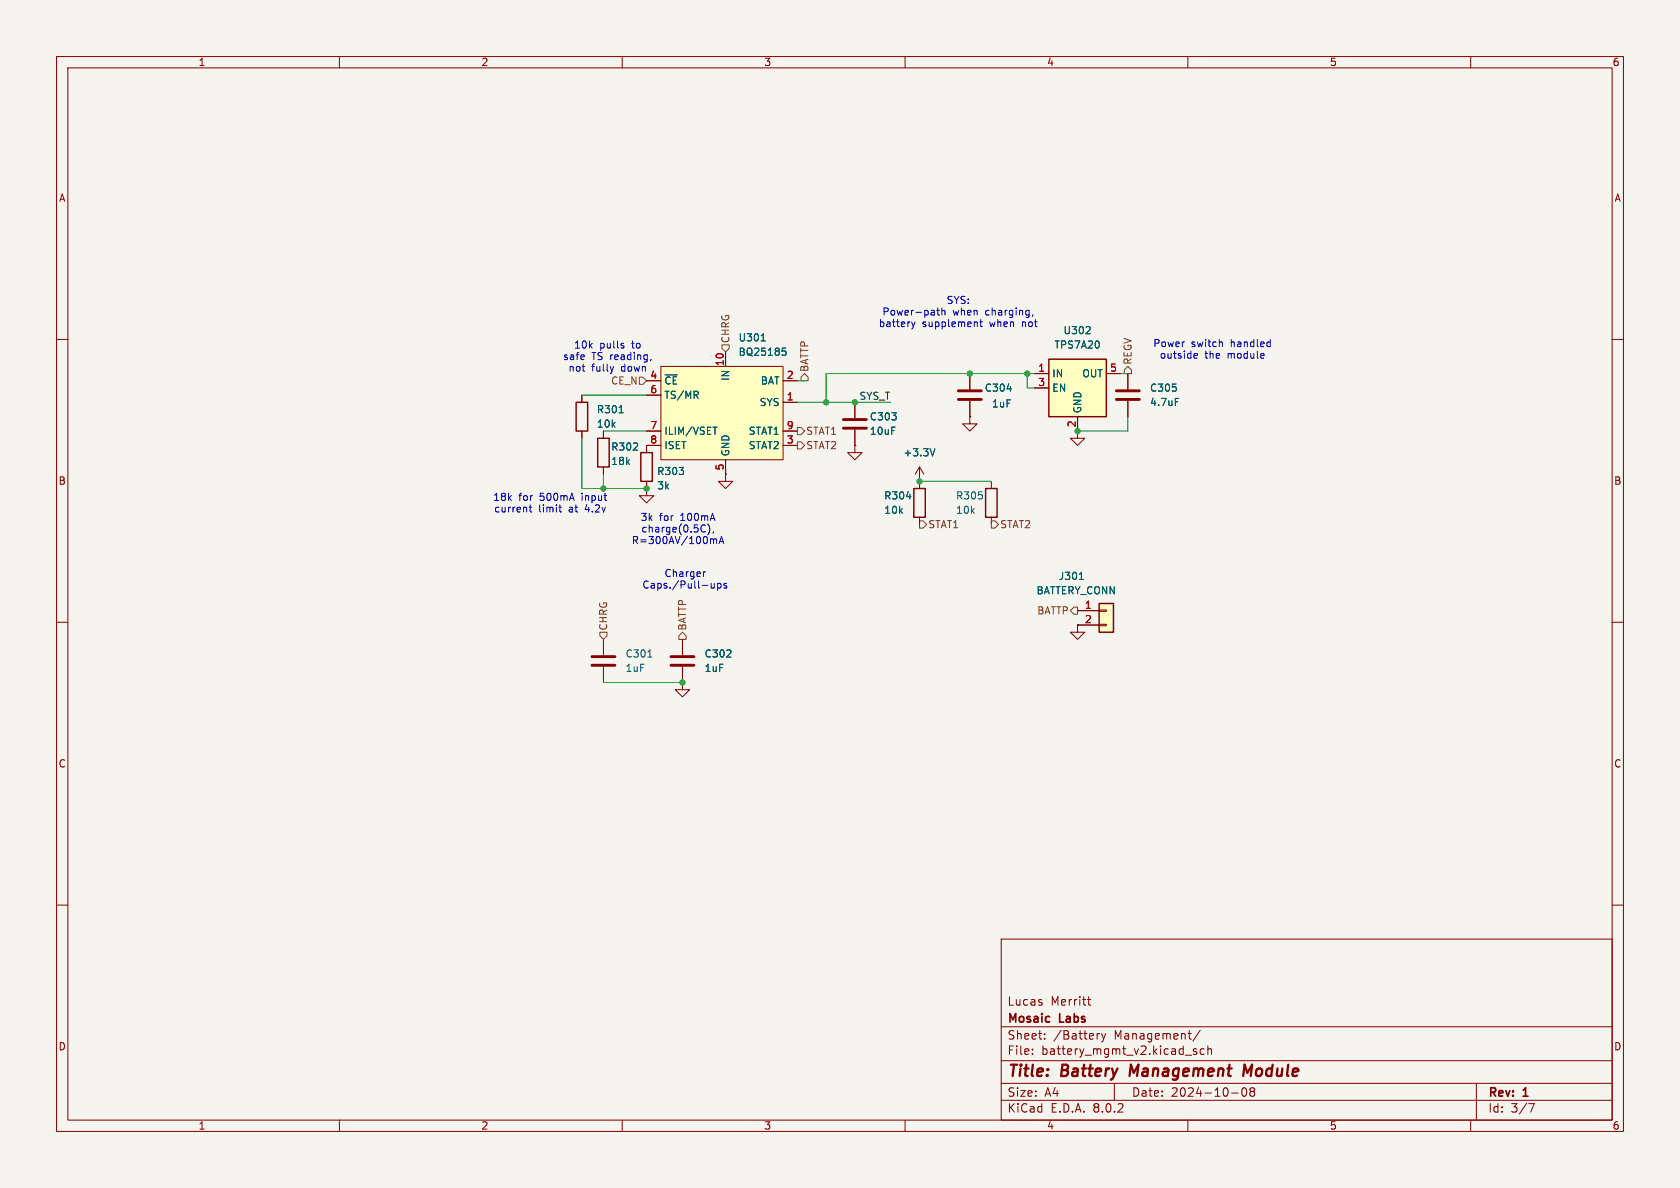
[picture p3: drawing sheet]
<svg xmlns="http://www.w3.org/2000/svg" width="297mm" height="210mm" viewBox="0 0 297 210" stroke-linecap="round" stroke-linejoin="round" font-family="sans-serif">
<path d="M0 0h297v210h-297z" fill="#f5f4ef" stroke="#f5f4ef" stroke-width=".18"/>
<g fill="none" stroke="#840000" stroke-width=".18">
<path d="M10 10h277v190h-277zM12 12h273v186h-273zM60 10v2M110 10v2M160 10v2M210 10v2M260 10v2M10 60h2M285 60h2M199.4 66v2.8M199.4 70.9v2.8M10 110h2"/>
<path d="M190.5 110.5v1.3h1.3l-1.3 1.2-1.3-1.2h1.3M190.5 110.5h.1M285 110h2M10 160h2M285 160h2M177 166h108v32h-108zM184.2 177.3v.3M192.2 176.7h.6M192.5 176.2v1.3l.3 .2M60 198v2M110 198v2M160 198v2"/>
<path d="M177 194.5h108M177 191.5h108M177 187.5h108M177 181.5h108M182.5 186.3v.1M182.5 185.5v.1M184.7 183.6v.1M184.7 182.8v.1M194.4 182.7l-.3 .1M194.7 182.7l.4 1M195.1 183.7l-.1 .4-.3 .1M195.5 182.7l-.4 1"/>
<path d="M197 191.5v3M210 198v2M210 182.7h.6M210.5 183.7h.1M211.5 185.5l-.3-.1-.2 .2v.2l.5 .2v.3h-.5M212.2 182.1l-1.3 2M212.9 185.5l-.4-.1-.3 .3v.4l.1 .2h.6M213.5 185.5l.2-.1 .4 .1 .1 .9M213.5 184.9v1.5M217.7 193.2h1.2M219.7 192.4l.2-.1a.81 .81 0 0 1 .6 .6 .81 .81 0 0 1-.3 .8l-.2 .1a.81 .81 0 0 1-.3-1.4zM221.2 192.9l-.2-.2 .2-.4 .5 .1 .1 .2-.3 .3"/>
<path d="M221.2 192.9l-.2 .3v.3l.2 .3 .5-.1 .1-.2-.1-.4-.2-.2M221.2 192.9h.3M260 198v2M261 191.5v6.5M270.2 195.1h1l-.6 1.5"/>
</g>
<path d="M199.9 188.2l-.2 2M221.4 188.2l-.9 1.4-.5-1.4-.2 2" fill="none" stroke="#840000" stroke-width=".4"/>
<path d="M197.4 70.6h4M197.4 69.1h4" fill="none" stroke="#840000" stroke-width=".51"/>
<path d="M207.8 70.4h.6" fill="none" stroke="#006464" stroke-width=".18"/>
<path d="M194.3 106.7h2.5v5.1h-2.5z" fill="#ffffc2"/>
<g fill="none" stroke="#840000" stroke-width=".18">
<path d="M151.1 78.7v1.3h1.3l-1.3 1.3-1.2-1.3h1.2M151.1 78.7h.1M151.1 71.1v2.8M151.1 75.9v2.8M190.5 76.2v1.3h1.3l-1.3 1.2-1.3-1.2h1.3M162.6 85.1h.1M162.6 82.6v3.8M162.6 91.4v1.3M162.6 82.6l-.8 1.2M162.6 82.6l.7 1.2M175.3 85.1v1.3M175.3 91.4v1.3"/>
<path d="M190.5 108h3.8M190.5 110.5h3.8M194.3 110.4h1.3v.2h-1.3zM194.3 107.8h1.3v.3h-1.3z"/>
</g>
<path d="M161.5 86.4h2.1v5h-2.1zM174.2 86.4h2.1v5h-2.1zM194.3 106.7h2.5v5.1h-2.5z" fill="none" stroke="#840000" stroke-width=".25"/>
<path d="M165.3 79.3l-.4 1.3M160.3 87.8h.7M190.8 102.4h.7" fill="none" stroke="#006464" stroke-width=".18"/>
<path d="M149.1 75.7h4.1M149.1 74.2h4.1" fill="none" stroke="#840000" stroke-width=".51"/>
<path d="M185.4 63.5h10.2v10.2h-10.2z" fill="#ffffc2"/>
<path d="M185.4 63.5h10.2v10.2h-10.2z" fill="none" stroke="#840000" stroke-width=".25"/>
<path d="M182.9 66h2.5M182.9 68.6h2.5M190.5 73.7v2.5M195.6 66h2.5" fill="none" stroke="#840000" stroke-width=".18"/>
<path d="M192 59h.7M192.7 57.9v.4" fill="none" stroke="#006464" stroke-width=".18"/>
<path d="M116.8 64.8h21.6v16.5h-21.6z" fill="#ffffc2"/>
<g fill="none" stroke="#840000" stroke-width=".18">
<path d="M102.9 69.9v1.2M102.9 76.2v1.3M106.7 76.2v1.3M114.3 67.3h2.5M114.3 69.9h2.5M114.3 76.2h2.5M116.8 64.8h21.6v16.5h-21.6zM116.8 78.7h-2.5v1.3M128.3 62.2v2.6M138.4 71.1h2.6M138.4 67.3h2.6M138.4 78.7h2.6"/>
<path d="M138.4 76.2h2.6M151.1 78.7h.1M151.1 71.1v2.8M151.1 75.9v2.8M171.4 73.7v1.2h1.3l-1.3 1.3-1.2-1.3h1.2M171.4 73.7h.1M171.4 66v2.8M171.4 70.9v2.8M182.9 66h2.5M182.9 68.6h2.5M190.5 73.7v2.5M195.6 66h2.5"/>
<path d="M199.4 66v2.8M199.4 70.9v2.8M106.7 82.6v1.2M114.3 86.4v1.2h1.3l-1.3 1.3-1.3-1.3h1.3M114.3 86.4h.1M114.3 85.1v1.3M128.3 83.8v1.3h1.2l-1.2 1.3-1.3-1.3h1.3M128.3 83.8h.1M128.3 81.3v2.5M162.6 85.1h.1M162.6 85.1v1.3M162.6 91.4v1.3"/>
<path d="M106.7 113v2.8M106.7 117.9v2.8M120.6 113v2.8M120.6 117.9v2.8M190.5 110.5h.1M190.5 108h3.8M190.5 110.5h3.8M120.6 120.7v1.2h1.3l-1.3 1.3-1.2-1.3h1.2M120.6 120.7h.1"/>
</g>
<g fill="none" stroke="#006464" stroke-width=".18">
<path d="M192 59h.7M192.7 57.9v.4M109.5 73h.7M123 69.8l.4 .6M123.4 69.3v.4M126 75.5h.8M134.6 60.3h.7M138.3 61.5h.6M138.4 62h.3l.3 .3-.1 .4-.5 .1M165.3 79.3l-.4 1.3M178 68.7h.8M207.8 70.4h.6"/>
<path d="M160.3 87.8h.7M114.5 116.1h.8M190.8 102.4h.7"/>
</g>
<path d="M101.9 71.1h2v5.1h-2zM105.7 77.5h2v5.1h-2zM113.3 80h2v5.1h-2z" fill="none" stroke="#840000" stroke-width=".25"/>
<path d="M169.4 70.6h4.1M169.4 69.1h4.1M104.6 117.6h4.1M104.6 116.1h4.1M118.6 117.6h4.1M118.6 116.1h4.1" fill="none" stroke="#840000" stroke-width=".51"/>
<path d="M113 66.7h.7l.6 .6-.6 .6h-.7zM127.6 61h1.3v.6l-.6 .6-.7-.6zM141 75.6h.6l.6 .6-.6 .6h-.6zM141 78.1h.6l.6 .6-.6 .7h-.6zM142.2 66l.7 .7v.6h-1.3v-.6zM199.4 64.8l.6 .6v.6h-1.2v-.6zM162.6 92.1h.6l.6 .6-.6 .6h-.6zM175.3 92.1h.6l.6 .6-.6 .6h-.6zM106 111.8h1.3v.6l-.6 .6-.7-.6zM120.6 111.8l.7 .6v.6h-1.3v-.6zM189.9 107.3h.6v1.3h-.6l-.7-.6z" fill="none" stroke="#725600" stroke-width=".18"/>
<g fill="none" stroke="#0000c2" stroke-width=".18">
<path d="M161.2 56.9l.3 .8M161.5 57.7l-.3 .5M161.8 56.9l-.3 .8M165.6 54.9h.5M165.8 54.4v1.1l.3 .2M166.5 55l.2-.1h.3l.1 .8M166.5 54.4v1.3M172.7 57l.1 .7M173.2 56.9h.5M173.4 56.5v1.1l.3 .1M182.6 55.6l-.1 .3M108.5 64.8l-.3 .8"/>
<path d="M110.1 61.1l.2 .2-.2 .2M110.1 60.7h.2M115.1 63.5l-.1 .3M211.1 63.3h.5M211.1 62.5h.4l.2 .3-.6 .1M215.9 60.4l.2 .2v.7M224.4 60.4l.2 .1M224.6 60v1.3M224.6 61.2l-.2 .1M93.5 89.7h.5M93.7 89.2v1.1l.3 .2M98.8 89.7h.5"/>
<path d="M99 89.2v1.1l.3 .2M124.7 93.9l-.2 .2M125.3 92.8a1.5 1.5 0 0 1-.1 1.7M125.8 95.3l.3 .1M126.1 94l-.1 .2M126.1 95.4v.7M126.1 95.4l.2-.1h.3l.1 .8M127.1 96.1l.4-1.3 .5 1.3M127.2 95.7h.6M124.7 101.1l-.3 .2M125.7 103.1l.1 .8 .3 .1 .2-.2M126.3 103.1v.9"/>
<path d="M126.9 103.2l.3-.1 .3 .3-.1 .5h-.5M126.9 103.1v1.3M128.4 103.2l-.3-.1-.1 .2v.2l.4 .1v.3h-.4"/>
</g>
<path d="M102.9 69.9h11.4M102.9 77.5v8.9h11.4M106.7 76.2h7.6M141 71.1h16.5M141 67.3h1.2M181.6 66v2.6h1.3M182.9 66h-36.9v5.1M198.1 66h1.3M199.4 73.7v2.5h-8.9M106.7 83.8v2.6M162.6 85.1h12.7M106.7 120.7h13.9" fill="none" stroke="#009600" stroke-width=".18"/>
<g fill="#009600" stroke="#009600" stroke-width=".18">
<circle cx="171.4" cy="66" r=".46"/>
<circle cx="181.6" cy="66" r=".46"/>
<circle cx="151.1" cy="71.1" r=".46"/>
<circle cx="162.6" cy="85.1" r=".46"/>
<circle cx="190.5" cy="76.2" r=".46"/>
<circle cx="146" cy="71.1" r=".46"/>
<circle cx="106.7" cy="86.4" r=".46"/>
<circle cx="120.6" cy="120.7" r=".46"/>
<circle cx="114.3" cy="86.4" r=".46"/>
</g>
<g font-size="2.8" fill="#840000">
<text x="178" y="190.9">Title:</text>
<text x="187.7" y="190.9">Battery</text>
<text x="200.6" y="190.9">Management</text>
<text x="221.4" y="190.9">Module</text>
</g>
<g font-size="2.1" fill="#840000">
<text x="178" y="178">Lucas</text>
<text x="185.7" y="178">Merritt</text>
<text x="178" y="184">Sheet:</text>
<text x="178" y="181.2">Mosaic</text>
<text x="186.2" y="184">/Battery</text>
<text x="187.4" y="181.2">Labs</text>
<text x="197" y="184">Management/</text>
<text x="178" y="186.7">File:</text>
<text x="184.1" y="186.7">battery_mgmt_v2.kicad_sch</text>
<text x="178" y="196.9">KiCad</text>
<text x="178" y="194.1">Size:</text>
<text x="184.7" y="194.1">A4</text>
<text x="185.7" y="196.9">E.D.A.</text>
<text x="193.3" y="196.9">8.0.2</text>
<text x="200" y="194.1">Date:</text>
<text x="207" y="194.1">2024-10-08</text>
<text x="263" y="194.3">Rev:</text>
<text x="263" y="196.9">Id:</text>
<text x="267.1" y="196.9">3/7</text>
<text x="269.4" y="194.3">1</text>
</g>
<g font-size="1.8" fill="#840000">
<text x="35" y="11.9">1</text>
<text x="85" y="11.9">2</text>
<text x="135" y="11.9">3</text>
<text x="185" y="11.9">4</text>
<text x="235" y="11.9">5</text>
<text x="285" y="11.9">6</text>
<text x="10.3" y="35.9">A</text>
<text x="285.3" y="35.9">A</text>
<text x="190.2" y="75.6" transform="rotate(-90 190.2 75.6)">2</text>
<text x="10.3" y="85.9">B</text>
<text x="285.3" y="85.9">B</text>
<text x="10.3" y="135.9">C</text>
<text x="285.3" y="135.9">C</text>
<text x="10.3" y="185.9">D</text>
<text x="285.3" y="185.9">D</text>
<text x="35" y="199.9">1</text>
<text x="85" y="199.9">2</text>
<text x="135" y="199.9">3</text>
<text x="185" y="199.9">4</text>
<text x="235" y="199.9">5</text>
<text x="285" y="199.9">6</text>
</g>
<g font-size="1.8" fill="#0000c2">
<text x="167.3" y="53.9">SYS:</text>
<text x="155.3" y="58">battery</text>
<text x="155.9" y="56">Power-path</text>
<text x="163" y="58">supplement</text>
<text x="168.4" y="56">when</text>
<text x="174.3" y="56">charging,</text>
<text x="175.1" y="58">when</text>
<text x="181" y="58">not</text>
<text x="99.4" y="63.9">safe</text>
<text x="100.4" y="65.9">not</text>
<text x="101.4" y="61.8">10k</text>
<text x="104.6" y="65.9">fully</text>
<text x="104.6" y="63.9">TS reading,</text>
<text x="106" y="61.8">pulls</text>
<text x="109.9" y="65.9">down</text>
<text x="111.8" y="61.8">to</text>
<text x="203.8" y="61.6">Power</text>
<text x="204.9" y="63.6">outside</text>
<text x="210.6" y="61.6">switch</text>
<text x="213" y="63.6">the</text>
<text x="217.1" y="63.6">module</text>
<text x="217.7" y="61.6">handled</text>
<text x="87.1" y="88.7">18k</text>
<text x="91.7" y="88.7">for</text>
<text x="95.5" y="88.7">500mA</text>
<text x="103.1" y="88.7">input</text>
<text x="87.3" y="90.8">current</text>
<text x="95.2" y="90.8">limit</text>
<text x="100.7" y="90.8">at</text>
<text x="103.7" y="90.8">4.2v</text>
<text x="113.2" y="92.3">3k</text>
<text x="113.3" y="94.3">charge(0.5C),</text>
<text x="116.6" y="92.3">for</text>
<text x="120.4" y="92.3">100mA</text>
<text x="111.6" y="96.4">R=300AV/100mA</text>
<text x="113.5" y="104.3">Caps./Pull-ups</text>
<text x="117.4" y="102.2">Charger</text>
</g>
<g font-size="1.8" fill="#006464">
<text x="187.9" y="59.3">U302</text>
<text x="130.5" y="60.6">U301</text>
<text x="130.5" y="63.1">BQ25185</text>
<text x="186.3" y="61.8">TPS7A20</text>
<text x="117.3" y="68.2">~{CE}</text>
<text x="117.3" y="70.7">TS/MR</text>
<text x="129.1" y="67.4" transform="rotate(-90 129.1 67.4)">IN</text>
<text x="134.2" y="72">SYS</text>
<text x="134.4" y="68.2">BAT</text>
<text x="174" y="69.4">C304</text>
<text x="185.9" y="66.9">IN</text>
<text x="185.9" y="69.4">EN</text>
<text x="191.2" y="66.9">OUT</text>
<text x="203.2" y="69.4">C305</text>
<text x="203.2" y="72">4.7uF</text>
<text x="105.4" y="73.3">R301</text>
<text x="105.4" y="75.8">10k</text>
<text x="117.3" y="77.1">ILIM/VSET</text>
<text x="132.3" y="77.1">STAT1</text>
<text x="153.7" y="74.5">C303</text>
<text x="153.7" y="77.1">10uF</text>
<text x="175.3" y="72.2">1uF</text>
<text x="191.4" y="73.2" transform="rotate(-90 191.4 73.2)">GND</text>
<text x="108" y="79.9">R302</text>
<text x="108" y="82.4">18k</text>
<text x="117.3" y="79.6">ISET</text>
<text x="129.1" y="80.8" transform="rotate(-90 129.1 80.8)">GND</text>
<text x="132.3" y="79.6">STAT2</text>
<text x="159.6" y="80.9">+3.3V</text>
<text x="116.1" y="84.2">R303</text>
<text x="116.1" y="86.7">3k</text>
<text x="156.2" y="88.5">R304</text>
<text x="168.9" y="88.5">R305</text>
<text x="156.2" y="91">10k</text>
<text x="168.9" y="91">10k</text>
<text x="183.1" y="105.3">BATTERY_CONN</text>
<text x="187.1" y="102.7">J301</text>
<text x="110.5" y="116.4">C301</text>
<text x="110.5" y="119">1uF</text>
<text x="124.5" y="116.4">C302</text>
<text x="124.5" y="119">1uF</text>
</g>
<g font-size="1.8" fill="#a90000">
<text x="128" y="64.8" transform="rotate(-90 128 64.8)">10</text>
<text x="183.4" y="65.8">1</text>
<text x="196.1" y="65.8">5</text>
<text x="114.9" y="67.1">4</text>
<text x="114.9" y="69.6">6</text>
<text x="139" y="70.9">1</text>
<text x="139" y="67.1">2</text>
<text x="183.4" y="68.3">3</text>
<text x="114.9" y="75.9">7</text>
<text x="139" y="75.9">9</text>
<text x="114.9" y="78.5">8</text>
<text x="128" y="83.3" transform="rotate(-90 128 83.3)">5</text>
<text x="139" y="78.5">3</text>
<text x="191.7" y="107.7">1</text>
<text x="191.7" y="110.2">2</text>
</g>
<g font-size="1.8" fill="#725600">
<text x="129.1" y="60.8" transform="rotate(-90 129.1 60.8)">CHRG</text>
<text x="143.1" y="65.8" transform="rotate(-90 143.1 65.8)">BATTP</text>
<text x="200.3" y="64.6" transform="rotate(-90 200.3 64.6)">REGV</text>
<text x="107.9" y="68.2">CE_N</text>
<text x="142.4" y="77.1">STAT1</text>
<text x="142.4" y="79.6">STAT2</text>
<text x="164" y="93.6">STAT1</text>
<text x="176.7" y="93.6">STAT2</text>
<text x="107.5" y="111.6" transform="rotate(-90 107.5 111.6)">CHRG</text>
<text x="121.5" y="111.6" transform="rotate(-90 121.5 111.6)">BATTP</text>
<text x="183.3" y="108.8">BATTP</text>
</g>
<text font-size="1.8" fill="#0f0f0f" x="151.8" y="70.8">SYS_T</text>
</svg>
